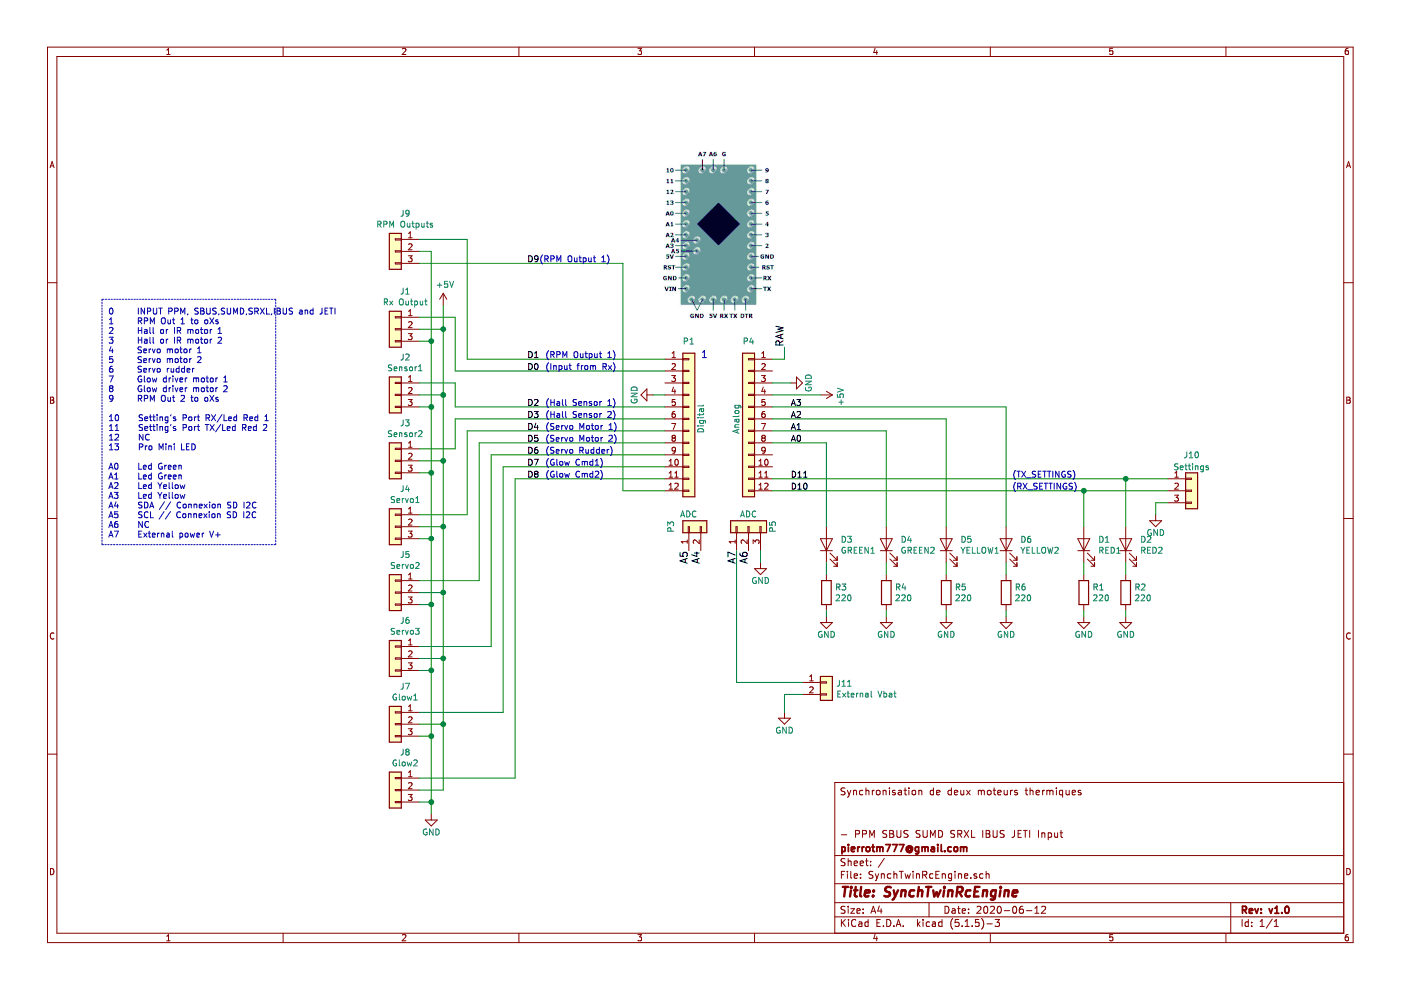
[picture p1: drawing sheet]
EESchema Schematic File Version 4
EELAYER 30 0
EELAYER END
$Descr A4 11693 8268
encoding utf-8
Sheet 1 1
Title "SynchTwinRcEngine"
Date "2020-06-12"
Rev "v1.0"
Comp "pierrotm777@gmail.com"
Comment1 "- PPM SBUS SUMD SRXL IBUS JETI Input"
Comment2 ""
Comment3 ""
Comment4 "Synchronisation de deux moteurs thermiques"
$EndDescr
Text Label 5850 4600 3    60   ~ 0
A4
Text Label 5750 4600 3    60   ~ 0
A5
Text Label 6150 4600 3    60   ~ 0
A7
Text Label 6250 4600 3    60   ~ 0
A6
$Comp
L Connector_Generic:Conn_01x02 P3
U 1 1
P 5750 4400
F 0 "P3" H 5750 4550 50  0000 C CNN
F 1 "ADC" V 5850 4400 50  0000 C CNN
F 2 "Socket_Arduino_Pro_Mini:Socket_Strip_Arduino_1x02" H 5750 4400 50  0001 C CNN
F 3 "" H 5750 4400 50  0000 C CNN
	1    5750 4400
	0    -1   -1   0   
$EndComp
$Comp
L Connector_Generic:Conn_01x12 P1
U 1 1
P 5750 3500
F 0 "P1" H 5750 4150 50  0000 C CNN
F 1 "Digital" V 5850 3500 50  0000 C CNN
F 2 "Connector_PinSocket_2.54mm:PinSocket_1x12_P2.54mm_Vertical" H 5750 3500 50  0001 C CNN
F 3 "" H 5750 3500 50  0000 C CNN
	1    5750 3500
	1    0    0    -1  
$EndComp
$Comp
L Connector_Generic:Conn_01x12 P4
U 1 1
P 6250 3500
F 0 "P4" H 6250 4150 50  0000 C CNN
F 1 "Analog" V 6350 3500 50  0000 C CNN
F 2 "Connector_PinSocket_2.54mm:PinSocket_1x12_P2.54mm_Vertical" H 6250 3500 50  0001 C CNN
F 3 "" H 6250 3500 50  0000 C CNN
	1    6250 3500
	-1   0    0    -1  
$EndComp
$Comp
L power:GND #PWR03
U 1 1
P 5450 3300
F 0 "#PWR03" H 5450 3050 50  0001 C CNN
F 1 "GND" H 5450 3150 50  0000 C CNN
F 2 "" H 5450 3300 50  0000 C CNN
F 3 "" H 5450 3300 50  0000 C CNN
	1    5450 3300
	0    1    1    0   
$EndComp
Wire Wire Line
	5550 3300 5450 3300
$Comp
L power:GND #PWR04
U 1 1
P 6600 3200
F 0 "#PWR04" H 6600 2950 50  0001 C CNN
F 1 "GND" H 6600 3050 50  0000 C CNN
F 2 "" H 6600 3200 50  0000 C CNN
F 3 "" H 6600 3200 50  0000 C CNN
	1    6600 3200
	0    -1   -1   0   
$EndComp
Text Notes 5850 3000 0    60   ~ 0
1
Wire Wire Line
	6450 3200 6600 3200
$Comp
L Connector_Generic:Conn_01x03 J1
U 1 1
P 3300 2750
F 0 "J1" H 3218 3067 50  0000 C CNN
F 1 "Rx Output" H 3218 2976 50  0000 C CNN
F 2 "Connector_PinHeader_2.54mm:PinHeader_1x03_P2.54mm_Vertical" H 3300 2750 50  0001 C CNN
F 3 "~" H 3300 2750 50  0001 C CNN
	1    3300 2750
	-1   0    0    -1  
$EndComp
Wire Wire Line
	3500 2650 3800 2650
Text Label 4400 3100 0    50   ~ 0
D0
$Comp
L power:+5V #PWR0105
U 1 1
P 3700 2550
F 0 "#PWR0105" H 3700 2400 50  0001 C CNN
F 1 "+5V" H 3715 2723 50  0000 C CNN
F 2 "" H 3700 2550 50  0001 C CNN
F 3 "" H 3700 2550 50  0001 C CNN
	1    3700 2550
	1    0    0    -1  
$EndComp
Wire Wire Line
	3500 2750 3700 2750
Wire Wire Line
	3700 2750 3700 2550
Text Label 6550 2900 1    60   ~ 0
RAW
Wire Wire Line
	6550 3000 6450 3000
Wire Wire Line
	6550 2900 6550 3000
Text Notes 900  4500 0    50   ~ 0
0     INPUT PPM, SBUS,SUMD,SRXL,IBUS and JETI\n1     RPM Out 1 to oXs\n2     Hall or IR motor 1 \n3     Hall or IR motor 2 \n4     Servo motor 1 \n5     Servo motor 2 \n6     Servo rudder \n7     Glow driver motor 1\n8     Glow driver motor 2\n9     RPM Out 2 to oXs\n\n10    Setting's Port RX/Led Red 1\n11    Setting's Port TX/Led Red 2\n12    NC\n13    Pro Mini LED\n\nA0    Led Green\nA1    Led Green\nA2    Led Yellow\nA3    Led Yellow\nA4    SDA // Connexion SD I2C\nA5    SCL // Connexion SD I2C\nA6    NC\nA7    External power V+\n
Wire Notes Line
	2300 4550 2300 2500
Wire Notes Line
	2300 2500 850  2500
Wire Notes Line
	850  2500 850  4550
Wire Notes Line
	850  4550 2300 4550
$Comp
L Connector_Generic:Conn_01x03 J2
U 1 1
P 3300 3300
F 0 "J2" H 3218 3617 50  0000 C CNN
F 1 "Sensor1" H 3218 3526 50  0000 C CNN
F 2 "Connector_PinHeader_2.54mm:PinHeader_1x03_P2.54mm_Vertical" H 3300 3300 50  0001 C CNN
F 3 "~" H 3300 3300 50  0001 C CNN
	1    3300 3300
	-1   0    0    -1  
$EndComp
$Comp
L Connector_Generic:Conn_01x03 J3
U 1 1
P 3300 3850
F 0 "J3" H 3218 4167 50  0000 C CNN
F 1 "Sensor2" H 3218 4076 50  0000 C CNN
F 2 "Connector_PinHeader_2.54mm:PinHeader_1x03_P2.54mm_Vertical" H 3300 3850 50  0001 C CNN
F 3 "~" H 3300 3850 50  0001 C CNN
	1    3300 3850
	-1   0    0    -1  
$EndComp
$Comp
L Connector_Generic:Conn_01x03 J4
U 1 1
P 3300 4400
F 0 "J4" H 3218 4717 50  0000 C CNN
F 1 "Servo1" H 3218 4626 50  0000 C CNN
F 2 "Connector_PinHeader_2.54mm:PinHeader_1x03_P2.54mm_Vertical" H 3300 4400 50  0001 C CNN
F 3 "~" H 3300 4400 50  0001 C CNN
	1    3300 4400
	-1   0    0    -1  
$EndComp
Text Label 4400 3400 0    50   ~ 0
D2
Text Label 4400 3500 0    50   ~ 0
D3
$Comp
L Connector_Generic:Conn_01x03 J5
U 1 1
P 3300 4950
F 0 "J5" H 3218 5267 50  0000 C CNN
F 1 "Servo2" H 3218 5176 50  0000 C CNN
F 2 "Connector_PinHeader_2.54mm:PinHeader_1x03_P2.54mm_Vertical" H 3300 4950 50  0001 C CNN
F 3 "~" H 3300 4950 50  0001 C CNN
	1    3300 4950
	-1   0    0    -1  
$EndComp
Wire Wire Line
	3500 3300 3700 3300
Wire Wire Line
	3700 3300 3700 2750
Connection ~ 3700 2750
Wire Wire Line
	3500 3850 3700 3850
Wire Wire Line
	3700 3850 3700 3300
Connection ~ 3700 3300
Wire Wire Line
	3500 4400 3700 4400
Wire Wire Line
	3700 4400 3700 3850
Connection ~ 3700 3850
Wire Wire Line
	3500 4950 3700 4950
Wire Wire Line
	3700 4950 3700 4400
Connection ~ 3700 4400
Wire Wire Line
	3500 2850 3600 2850
Wire Wire Line
	3600 2850 3600 3400
Wire Wire Line
	3500 5050 3600 5050
Connection ~ 3600 4500
Wire Wire Line
	3600 4500 3600 5050
Wire Wire Line
	3500 4500 3600 4500
Wire Wire Line
	3600 3950 3500 3950
Connection ~ 3600 3950
Wire Wire Line
	3600 3950 3600 4500
Wire Wire Line
	3600 3400 3500 3400
Connection ~ 3600 3400
Wire Wire Line
	3600 3400 3600 3950
Wire Wire Line
	3800 3400 3800 3200
Wire Wire Line
	3800 3200 3500 3200
Wire Wire Line
	3800 3100 3800 2650
Wire Wire Line
	3800 3100 5550 3100
Wire Wire Line
	3800 3400 5550 3400
Wire Wire Line
	3500 3750 3800 3750
Wire Wire Line
	3800 3750 3800 3500
Wire Wire Line
	3800 3500 5550 3500
Wire Wire Line
	3500 4300 3900 4300
Wire Wire Line
	3900 4300 3900 3600
Wire Wire Line
	3900 3600 5550 3600
Wire Wire Line
	5550 3700 4000 3700
Wire Wire Line
	4000 3700 4000 4850
Wire Wire Line
	4000 4850 3500 4850
$Comp
L Connector_Generic:Conn_01x03 J6
U 1 1
P 3300 5500
F 0 "J6" H 3218 5817 50  0000 C CNN
F 1 "Servo3" H 3218 5726 50  0000 C CNN
F 2 "Connector_PinHeader_2.54mm:PinHeader_1x03_P2.54mm_Vertical" H 3300 5500 50  0001 C CNN
F 3 "~" H 3300 5500 50  0001 C CNN
	1    3300 5500
	-1   0    0    -1  
$EndComp
Wire Wire Line
	3500 5600 3600 5600
Wire Wire Line
	3500 5400 4100 5400
Wire Wire Line
	4100 5400 4100 3800
Wire Wire Line
	4100 3800 5550 3800
Wire Wire Line
	3500 5500 3700 5500
Wire Wire Line
	3700 5500 3700 4950
Connection ~ 3700 4950
Wire Wire Line
	3600 5600 3600 5050
Connection ~ 3600 5050
Text Label 4400 3600 0    50   ~ 0
D4
Text Label 4400 3700 0    50   ~ 0
D5
Text Label 4400 3800 0    50   ~ 0
D6
$Comp
L Connector_Generic:Conn_01x03 J7
U 1 1
P 3300 6050
F 0 "J7" H 3218 6367 50  0000 C CNN
F 1 "Glow1" H 3218 6276 50  0000 C CNN
F 2 "Connector_PinHeader_2.54mm:PinHeader_1x03_P2.54mm_Vertical" H 3300 6050 50  0001 C CNN
F 3 "~" H 3300 6050 50  0001 C CNN
	1    3300 6050
	-1   0    0    -1  
$EndComp
Wire Wire Line
	3500 6050 3700 6050
Wire Wire Line
	3500 6150 3600 6150
$Comp
L Connector_Generic:Conn_01x03 J8
U 1 1
P 3300 6600
F 0 "J8" H 3218 6917 50  0000 C CNN
F 1 "Glow2" H 3218 6826 50  0000 C CNN
F 2 "Connector_PinHeader_2.54mm:PinHeader_1x03_P2.54mm_Vertical" H 3300 6600 50  0001 C CNN
F 3 "~" H 3300 6600 50  0001 C CNN
	1    3300 6600
	-1   0    0    -1  
$EndComp
Wire Wire Line
	3500 6700 3600 6700
$Comp
L power:GND #PWR0101
U 1 1
P 3600 6800
F 0 "#PWR0101" H 3600 6550 50  0001 C CNN
F 1 "GND" H 3600 6650 50  0000 C CNN
F 2 "" H 3600 6800 50  0000 C CNN
F 3 "" H 3600 6800 50  0000 C CNN
	1    3600 6800
	1    0    0    -1  
$EndComp
Wire Wire Line
	3500 6600 3700 6600
Wire Wire Line
	3700 6050 3700 5500
Connection ~ 3700 5500
Wire Wire Line
	3700 6600 3700 6050
Connection ~ 3700 6050
Wire Wire Line
	3600 6800 3600 6700
Wire Wire Line
	3600 6700 3600 6150
Connection ~ 3600 6700
Wire Wire Line
	3600 6150 3600 5600
Connection ~ 3600 6150
Connection ~ 3600 5600
Wire Wire Line
	4200 5950 4200 3900
Wire Wire Line
	4200 3900 5550 3900
Wire Wire Line
	3500 5950 4200 5950
Wire Wire Line
	4300 6500 4300 4000
Wire Wire Line
	4300 4000 5550 4000
Wire Wire Line
	3500 6500 4300 6500
Text Label 4400 3900 0    50   ~ 0
D7
Text Label 4400 4000 0    50   ~ 0
D8
Text Notes 4550 3100 0    50   ~ 0
(Input from Rx)
Text Notes 4550 3400 0    50   ~ 0
(Hall Sensor 1)
Text Notes 4550 3500 0    50   ~ 0
(Hall Sensor 2)
Text Notes 4550 3600 0    50   ~ 0
(Servo Motor 1)
Text Notes 4550 3700 0    50   ~ 0
(Servo Motor 2)
Text Notes 4550 3800 0    50   ~ 0
(Servo Rudder)
Text Notes 4550 3900 0    50   ~ 0
(Glow Cmd1)
Text Notes 4550 4000 0    50   ~ 0
(Glow Cmd2)
$Comp
L Connector_Generic:Conn_01x03 J9
U 1 1
P 3300 2100
F 0 "J9" H 3218 2417 50  0000 C CNN
F 1 "RPM Outputs" H 3218 2326 50  0000 C CNN
F 2 "Connector_PinHeader_2.54mm:PinHeader_1x03_P2.54mm_Vertical" H 3300 2100 50  0001 C CNN
F 3 "~" H 3300 2100 50  0001 C CNN
	1    3300 2100
	-1   0    0    -1  
$EndComp
Wire Wire Line
	3600 2850 3600 2100
Wire Wire Line
	3600 2100 3500 2100
Connection ~ 3600 2850
Wire Wire Line
	3900 2000 3900 3000
Wire Wire Line
	3900 3000 5550 3000
Wire Wire Line
	3500 2000 3900 2000
Text Label 4400 3000 0    50   ~ 0
D1
Text Notes 4550 3000 0    50   ~ 0
(RPM Output 1)
Wire Wire Line
	5550 4100 5200 4100
Wire Wire Line
	5200 2200 3500 2200
Wire Wire Line
	5200 2200 5200 4100
Text Notes 4500 2200 0    50   ~ 0
(RPM Output 1)
Text Label 4400 2200 0    50   ~ 0
D9
$Comp
L Connector_Generic:Conn_01x03 J10
U 1 1
P 9950 4100
F 0 "J10" H 9950 4400 50  0000 C CNN
F 1 "Settings" H 9950 4300 50  0000 C CNN
F 2 "Connector_PinHeader_2.54mm:PinHeader_1x03_P2.54mm_Vertical" H 9950 4100 50  0001 C CNN
F 3 "~" H 9950 4100 50  0001 C CNN
	1    9950 4100
	1    0    0    -1  
$EndComp
$Comp
L Device:LED D1
U 1 1
P 9050 4550
F 0 "D1" V 9089 4432 50  0000 R CNN
F 1 "RED1" V 8998 4432 50  0000 R CNN
F 2 "LED_THT:LED_D3.0mm" H 9050 4550 50  0001 C CNN
F 3 "~" H 9050 4550 50  0001 C CNN
	1    9050 4550
	0    -1   -1   0   
$EndComp
$Comp
L Device:R R1
U 1 1
P 9050 4950
F 0 "R1" H 9120 4996 50  0000 L CNN
F 1 "220" H 9120 4905 50  0000 L CNN
F 2 "Resistor_THT:R_Axial_DIN0207_L6.3mm_D2.5mm_P2.54mm_Vertical" V 8980 4950 50  0001 C CNN
F 3 "~" H 9050 4950 50  0001 C CNN
	1    9050 4950
	1    0    0    -1  
$EndComp
$Comp
L Device:LED D2
U 1 1
P 9400 4550
F 0 "D2" V 9439 4432 50  0000 R CNN
F 1 "RED2" V 9348 4432 50  0000 R CNN
F 2 "LED_THT:LED_D3.0mm" H 9400 4550 50  0001 C CNN
F 3 "~" H 9400 4550 50  0001 C CNN
	1    9400 4550
	0    -1   -1   0   
$EndComp
$Comp
L Device:R R2
U 1 1
P 9400 4950
F 0 "R2" H 9470 4996 50  0000 L CNN
F 1 "220" H 9470 4905 50  0000 L CNN
F 2 "Resistor_THT:R_Axial_DIN0207_L6.3mm_D2.5mm_P2.54mm_Vertical" V 9330 4950 50  0001 C CNN
F 3 "~" H 9400 4950 50  0001 C CNN
	1    9400 4950
	1    0    0    -1  
$EndComp
Wire Wire Line
	9050 4400 9050 4100
Wire Wire Line
	9400 4000 9400 4400
Wire Wire Line
	9050 4700 9050 4800
Wire Wire Line
	9400 4700 9400 4800
Wire Wire Line
	9050 5100 9050 5150
Wire Wire Line
	9400 5100 9400 5150
$Comp
L power:GND #PWR0102
U 1 1
P 9050 5150
F 0 "#PWR0102" H 9050 4900 50  0001 C CNN
F 1 "GND" H 9050 5000 50  0000 C CNN
F 2 "" H 9050 5150 50  0000 C CNN
F 3 "" H 9050 5150 50  0000 C CNN
	1    9050 5150
	1    0    0    -1  
$EndComp
$Comp
L power:GND #PWR0103
U 1 1
P 9400 5150
F 0 "#PWR0103" H 9400 4900 50  0001 C CNN
F 1 "GND" H 9400 5000 50  0000 C CNN
F 2 "" H 9400 5150 50  0000 C CNN
F 3 "" H 9400 5150 50  0000 C CNN
	1    9400 5150
	1    0    0    -1  
$EndComp
Wire Wire Line
	9750 4000 9400 4000
Connection ~ 9400 4000
Wire Wire Line
	9750 4100 9050 4100
Connection ~ 9050 4100
Wire Wire Line
	9750 4200 9650 4200
Wire Wire Line
	9650 4200 9650 4300
$Comp
L power:GND #PWR0104
U 1 1
P 9650 4300
F 0 "#PWR0104" H 9650 4050 50  0001 C CNN
F 1 "GND" H 9650 4150 50  0000 C CNN
F 2 "" H 9650 4300 50  0000 C CNN
F 3 "" H 9650 4300 50  0000 C CNN
	1    9650 4300
	1    0    0    -1  
$EndComp
$Comp
L Device:LED D5
U 1 1
P 7900 4550
F 0 "D5" V 7939 4433 50  0000 R CNN
F 1 "YELLOW1" V 7848 4433 50  0000 R CNN
F 2 "LED_THT:LED_D3.0mm" H 7900 4550 50  0001 C CNN
F 3 "~" H 7900 4550 50  0001 C CNN
	1    7900 4550
	0    -1   -1   0   
$EndComp
$Comp
L Device:R R5
U 1 1
P 7900 4950
F 0 "R5" H 7970 4996 50  0000 L CNN
F 1 "220" H 7970 4905 50  0000 L CNN
F 2 "Resistor_THT:R_Axial_DIN0207_L6.3mm_D2.5mm_P2.54mm_Vertical" V 7830 4950 50  0001 C CNN
F 3 "~" H 7900 4950 50  0001 C CNN
	1    7900 4950
	1    0    0    -1  
$EndComp
$Comp
L Device:R R6
U 1 1
P 8400 4950
F 0 "R6" H 8470 4996 50  0000 L CNN
F 1 "220" H 8470 4905 50  0000 L CNN
F 2 "Resistor_THT:R_Axial_DIN0207_L6.3mm_D2.5mm_P2.54mm_Vertical" V 8330 4950 50  0001 C CNN
F 3 "~" H 8400 4950 50  0001 C CNN
	1    8400 4950
	1    0    0    -1  
$EndComp
Wire Wire Line
	7900 4700 7900 4800
Wire Wire Line
	8400 4700 8400 4800
Wire Wire Line
	7900 5100 7900 5150
Wire Wire Line
	8400 5100 8400 5150
$Comp
L power:GND #PWR0106
U 1 1
P 7900 5150
F 0 "#PWR0106" H 7900 4900 50  0001 C CNN
F 1 "GND" H 7900 5000 50  0000 C CNN
F 2 "" H 7900 5150 50  0000 C CNN
F 3 "" H 7900 5150 50  0000 C CNN
	1    7900 5150
	1    0    0    -1  
$EndComp
$Comp
L power:GND #PWR0107
U 1 1
P 8400 5150
F 0 "#PWR0107" H 8400 4900 50  0001 C CNN
F 1 "GND" H 8400 5000 50  0000 C CNN
F 2 "" H 8400 5150 50  0000 C CNN
F 3 "" H 8400 5150 50  0000 C CNN
	1    8400 5150
	1    0    0    -1  
$EndComp
$Comp
L Device:LED D3
U 1 1
P 6900 4550
F 0 "D3" V 6939 4433 50  0000 R CNN
F 1 "GREEN1" V 6848 4433 50  0000 R CNN
F 2 "LED_THT:LED_D3.0mm" H 6900 4550 50  0001 C CNN
F 3 "~" H 6900 4550 50  0001 C CNN
	1    6900 4550
	0    -1   -1   0   
$EndComp
$Comp
L Device:R R3
U 1 1
P 6900 4950
F 0 "R3" H 6970 4996 50  0000 L CNN
F 1 "220" H 6970 4905 50  0000 L CNN
F 2 "Resistor_THT:R_Axial_DIN0207_L6.3mm_D2.5mm_P2.54mm_Vertical" V 6830 4950 50  0001 C CNN
F 3 "~" H 6900 4950 50  0001 C CNN
	1    6900 4950
	1    0    0    -1  
$EndComp
$Comp
L Device:LED D4
U 1 1
P 7400 4550
F 0 "D4" V 7439 4433 50  0000 R CNN
F 1 "GREEN2" V 7348 4433 50  0000 R CNN
F 2 "LED_THT:LED_D3.0mm" H 7400 4550 50  0001 C CNN
F 3 "~" H 7400 4550 50  0001 C CNN
	1    7400 4550
	0    -1   -1   0   
$EndComp
$Comp
L Device:R R4
U 1 1
P 7400 4950
F 0 "R4" H 7470 4996 50  0000 L CNN
F 1 "220" H 7470 4905 50  0000 L CNN
F 2 "Resistor_THT:R_Axial_DIN0207_L6.3mm_D2.5mm_P2.54mm_Vertical" V 7330 4950 50  0001 C CNN
F 3 "~" H 7400 4950 50  0001 C CNN
	1    7400 4950
	1    0    0    -1  
$EndComp
Wire Wire Line
	6900 4700 6900 4800
Wire Wire Line
	7400 4700 7400 4800
Wire Wire Line
	6900 5100 6900 5150
Wire Wire Line
	7400 5100 7400 5150
$Comp
L power:GND #PWR0108
U 1 1
P 6900 5150
F 0 "#PWR0108" H 6900 4900 50  0001 C CNN
F 1 "GND" H 6900 5000 50  0000 C CNN
F 2 "" H 6900 5150 50  0000 C CNN
F 3 "" H 6900 5150 50  0000 C CNN
	1    6900 5150
	1    0    0    -1  
$EndComp
$Comp
L power:GND #PWR0109
U 1 1
P 7400 5150
F 0 "#PWR0109" H 7400 4900 50  0001 C CNN
F 1 "GND" H 7400 5000 50  0000 C CNN
F 2 "" H 7400 5150 50  0000 C CNN
F 3 "" H 7400 5150 50  0000 C CNN
	1    7400 5150
	1    0    0    -1  
$EndComp
$Comp
L Device:LED D6
U 1 1
P 8400 4550
F 0 "D6" V 8439 4433 50  0000 R CNN
F 1 "YELLOW2" V 8348 4433 50  0000 R CNN
F 2 "LED_THT:LED_D3.0mm" H 8400 4550 50  0001 C CNN
F 3 "~" H 8400 4550 50  0001 C CNN
	1    8400 4550
	0    -1   -1   0   
$EndComp
Text Notes 8450 4000 0    50   ~ 0
(TX_SETTINGS)
Text Notes 8450 4100 0    50   ~ 0
(RX_SETTINGS)
Wire Wire Line
	6450 4100 9050 4100
Wire Wire Line
	6450 4000 9400 4000
Text Label 6600 4100 0    50   ~ 0
D10
Text Label 6600 4000 0    50   ~ 0
D11
Wire Wire Line
	6900 3700 6900 4400
Wire Wire Line
	6450 3700 6900 3700
Wire Wire Line
	7400 3600 7400 4400
Wire Wire Line
	6450 3600 7400 3600
Text Label 6600 3700 0    50   ~ 0
A0
Text Label 6600 3600 0    50   ~ 0
A1
Wire Wire Line
	7900 4400 7900 3500
Wire Wire Line
	7900 3500 6450 3500
Wire Wire Line
	6450 3400 8400 3400
Wire Wire Line
	8400 3400 8400 4400
Text Label 6600 3500 0    50   ~ 0
A2
Text Label 6600 3400 0    50   ~ 0
A3
$Comp
L Connector_Generic:Conn_01x02 J11
U 1 1
P 6900 5700
F 0 "J11" H 6980 5692 50  0000 L CNN
F 1 "External Vbat" H 6980 5601 50  0000 L CNN
F 2 "Connector_PinHeader_2.54mm:PinHeader_1x03_P2.54mm_Vertical" H 6900 5700 50  0001 C CNN
F 3 "~" H 6900 5700 50  0001 C CNN
	1    6900 5700
	1    0    0    -1  
$EndComp
Wire Wire Line
	6700 5700 6150 5700
Wire Wire Line
	6150 5700 6150 4600
Wire Wire Line
	6700 5800 6550 5800
Wire Wire Line
	6550 5800 6550 5950
$Comp
L power:GND #PWR0110
U 1 1
P 6550 5950
F 0 "#PWR0110" H 6550 5700 50  0001 C CNN
F 1 "GND" H 6550 5800 50  0000 C CNN
F 2 "" H 6550 5950 50  0000 C CNN
F 3 "" H 6550 5950 50  0000 C CNN
	1    6550 5950
	1    0    0    -1  
$EndComp
$Comp
L Connector_Generic:Conn_01x03 P5
U 1 1
P 6250 4400
F 0 "P5" H 6250 4200 50  0000 C CNN
F 1 "ADC" V 6350 4400 50  0000 C CNN
F 2 "Connector_PinHeader_2.54mm:PinHeader_1x03_P2.54mm_Vertical" H 6250 4400 50  0001 C CNN
F 3 "~" H 6250 4400 50  0001 C CNN
	1    6250 4400
	0    -1   -1   0   
$EndComp
$Comp
L power:GND #PWR0111
U 1 1
P 6350 4700
F 0 "#PWR0111" H 6350 4450 50  0001 C CNN
F 1 "GND" H 6350 4550 50  0000 C CNN
F 2 "" H 6350 4700 50  0000 C CNN
F 3 "" H 6350 4700 50  0000 C CNN
	1    6350 4700
	1    0    0    -1  
$EndComp
Wire Wire Line
	6350 4700 6350 4600
$Comp
L power:+5V #PWR?
U 1 1
P 6850 3300
F 0 "#PWR?" H 6850 3150 50  0001 C CNN
F 1 "+5V" H 6865 3473 50  0000 C CNN
F 2 "" H 6850 3300 50  0001 C CNN
F 3 "" H 6850 3300 50  0001 C CNN
	1    6850 3300
	0    1    1    0   
$EndComp
Wire Wire Line
	6850 3300 6450 3300
$EndSCHEMATC
